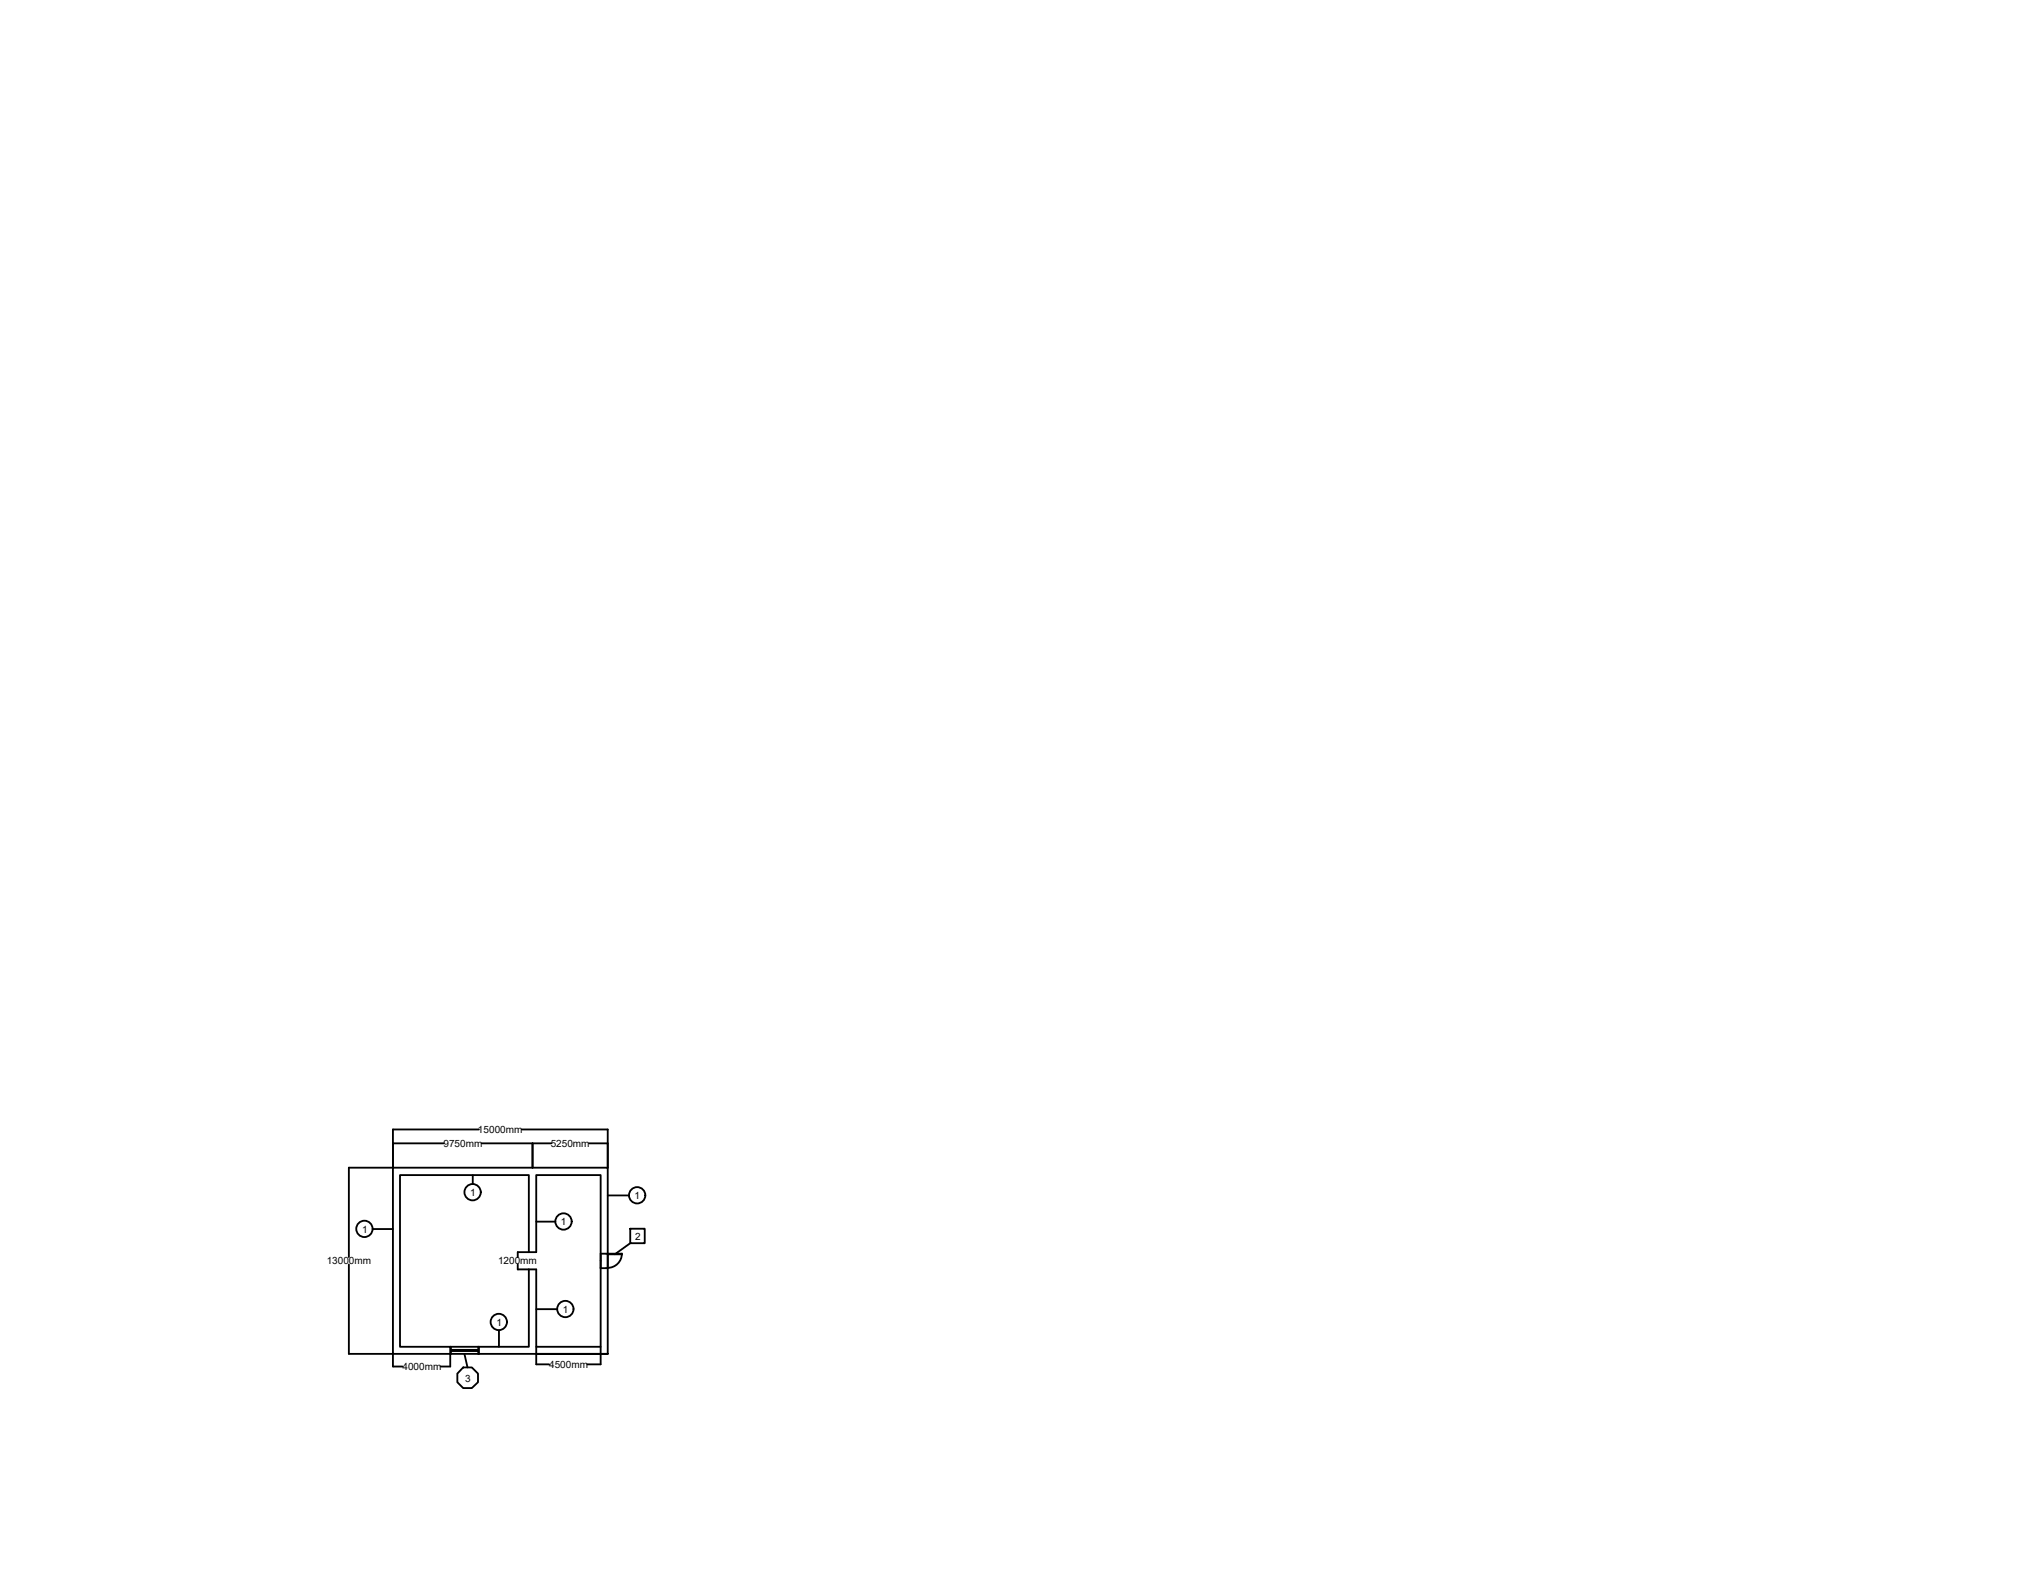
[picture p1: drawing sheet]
<svg xmlns="http://www.w3.org/2000/svg" width="279mm" height="216mm" viewBox="0 0 279 216" stroke-linecap="round" stroke-linejoin="round" font-family="sans-serif">
<!-- layer: 0 -->
<g fill="none" stroke="#000" stroke-width=".25">
<path d="M54 157h7M65.8 155.1h-11.8v5.3h-6.1v12.2M66.2 157h9.5M71.7 155.1h11.8v5.3M73.2 157v3.4M80.9 157h2.6M47.9 173.7v12.2h6.1v1.8h1.3M51.2 168.8h2.8M64.9 161.4v1.2M71.1 172.6v-.6h2.6v-10.6h8.8v23.6h-8.8v-10.7h-2.6v-.6M72.6 174.3v10.7h-6.8M72.6 172v-10.6h-17.7v23.6h6.9v.9"/>
<path d="M73.7 179.8h2.8M73.7 167.8h2.6M82.5 172.2h1v2h-1zM83.5 172.2h1.9v.1h-1.9zM83.5 164.2h2.9M85.4 172.2a1.97 1.97 0 0 1-1.9 1.9M86.6 168.8h2v1.9h-2zM86.6 170.7l-2.1 1.6M61.8 185.9h-7.8v-25.5h29.5v25.5h-9.8h9.8M61.8 185.9v1.8h-1.3M63.8 185.9l.4 1.9M65.7 185.9h8"/>
<path d="M65.7 185h.1M65.8 185v.9M68.5 182.7v2.3M73.7 185v2.4h1.7M82.5 185v2.4h-1.8"/>
<circle cx="50.1" cy="168.8" r="1.12"/>
<circle cx="64.9" cy="163.7" r="1.12"/>
<circle cx="77.4" cy="167.8" r="1.12"/>
<circle cx="77.7" cy="179.8" r="1.12"/>
<circle cx="87.5" cy="164.2" r="1.12"/>
<circle cx="64.2" cy="189.2" r="1.55"/>
<circle cx="68.5" cy="181.6" r="1.12"/>
</g>
<!-- layer: Layer1 -->
<path d="M61.8 185h.1v.9h-.1M61.9 185.5h3.8M61.9 185.4h3.8M62.1 185.4v.1M65.6 185.5h-3.5h3.5M65.6 185.4v.1M65.7 185v.9" fill="none" stroke="#000" stroke-width=".25"/>
<!-- layer: Layer2 -->
<path d="M61.9 185h3.8M61.9 185.9h3.8" fill="none" stroke="#000" stroke-width=".25"/>
<g font-size="1.4">
<text x="65.7" y="155.6">15000mm</text>
<text x="60.9" y="157.5">9750mm</text>
<text x="75.6" y="157.5">5250mm</text>
<text x="64.6" y="164.3">1</text>
<text x="87.2" y="164.7">1</text>
<text x="44.9" y="173.7">13000mm</text>
<text x="49.7" y="169.3">1</text>
<text x="68.4" y="173.7">1200mm</text>
<text x="77" y="168.3">1</text>
<text x="87.2" y="170.2">2</text>
<text x="68.2" y="182.1">1</text>
<text x="77.3" y="180.3">1</text>
<text x="55.3" y="188.1">4000mm</text>
<text x="63.9" y="189.8">3</text>
<text x="75.4" y="187.8">4500mm</text>
</g>
</svg>
